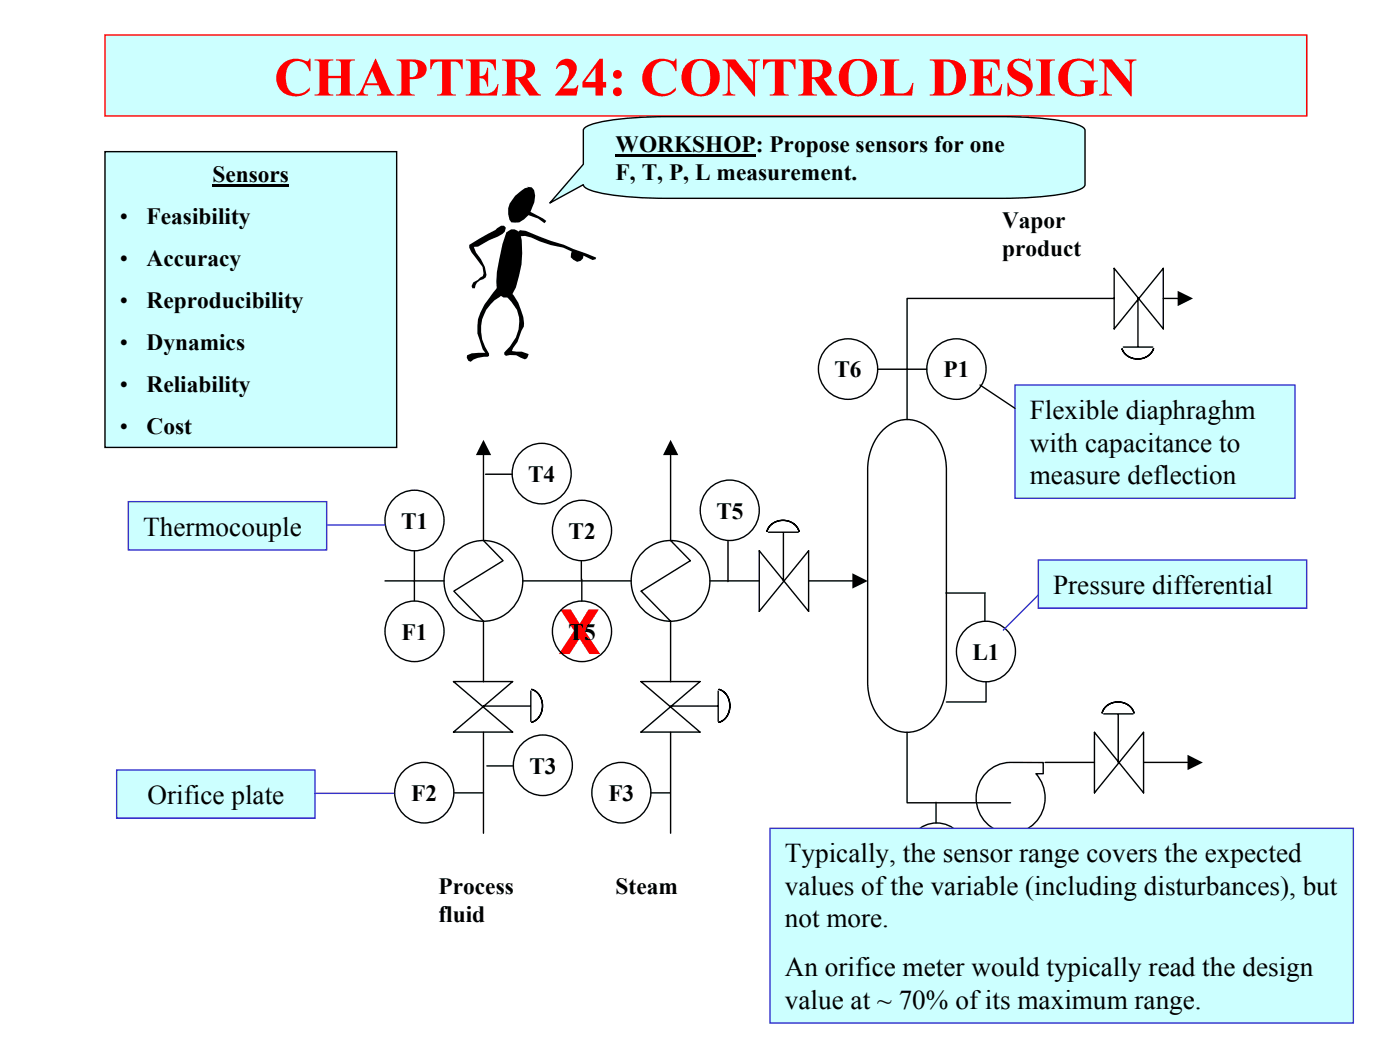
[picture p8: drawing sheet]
<svg xmlns="http://www.w3.org/2000/svg" width="254mm" height="190mm" viewBox="0 0 254 190" stroke-linecap="round" stroke-linejoin="round" font-family="sans-serif">
<path d="M19 6.3h218.1v14.7h-218.1z" fill-rule="evenodd" fill="#cff" stroke="#f00" stroke-width=".25"/>
<path d="M19 27.5h53v53.7h-53z" fill-rule="evenodd" fill="#cff" stroke="#000" stroke-width=".25"/>
<path d="M38.6 33.6h13.8" fill="none" stroke="#000" stroke-width=".4"/>
<g fill="#000">
<path d="M93.5 35.5l1.7-1.4 .7-.1-.3-.1 .9 .1 .4 .5 .2 1-.2 1.2-.7 1.7 2.3 1.2 .6 .5-.3 .4-1.2-.9-1.7-.6-.8 .8-.9 .5h-1.4a3.6 3.6 0 0 1 .7-4.8z" fill-rule="evenodd"/>
<path d="M90.3 52.1l.6 .1 .3 .4v.8l-.6 .5a6.9 6.9 0 0 0-1.9 10.3v.4l-.3 .1a4.1 4.1 0 0 0-3 .9l-.4-.1-.3-.6v-.4l.9-.4 2.5-.1-.5-.6-1-2.9a7.6 7.6 0 0 1 1.9-6.1z" fill-rule="evenodd"/>
<path d="M85.1 44.4l4.8-2.7 1-.7h.5l.4 .3-.2 .7-.5 .5-2.4 1.1-2 1.1-.7 .1 .4 1 .8 1.2 .8 1.4 .3 1.5-.2 .4-.4 .4a1.73 1.73 0 0 0-1.6 1.6h-.4l-.1-.4 .3-.7 1.7-1.1 .1-.5-.2-1.2-1.9-2.6-.5-.9z" fill-rule="evenodd"/>
<path d="M91.9 52.9h.6a8.5 8.5 0 0 1 2.4 4.6l.1 1.7-.4 .8-.7 2-.8 1.2-.2 .5 1.8 .1 1.2 .4-.3 .8-.4 .2-1.5-.7-1.2-.1-.7 .2-.3-.3v-.4a6.9 6.9 0 0 0 2.3-7.7l-2.1-2.7z" fill-rule="evenodd"/>
<path d="M91.9 42.2a1.46 1.46 0 0 1 2-.3l.5 .7a16.7 16.7 0 0 1-1.5 10.8l-.8 .6h-.7l-.9-.6-.4-.8-.1-1.4a35.9 35.9 0 0 1 1.9-9z" fill-rule="evenodd"/>
<path d="M94 41.7l1.4 .2 4.5 1.8 2.4 .7 5.9 2.3-.1 .3-.6 .2-1.6-.8-.1 .5-.5 .4-.6 .2-.7-.4-.5-.4 .2-1.1-1.5-.7a17.9 17.9 0 0 1-5.8-1.8l-1.2-.3-1.2 .1-.1-.8 .5-.4h.3z" fill-rule="evenodd"/>
</g>
<path d="M106 23.3a9.7 9.7 0 0 1 4.9-1.5l4.6-.5 5.5-.1h60.7a55.8 55.8 0 0 1 13.4 1.3 2.13 2.13 0 0 1 1.7 1.1v9.9a2.13 2.13 0 0 1-1.7 1.2 51.7 51.7 0 0 1-13.4 1.3h-60.7a55.8 55.8 0 0 1-13.4-1.3 2.13 2.13 0 0 1-1.8-1.2l-6 3.3 6-7v-6.2z" fill-rule="evenodd" fill="#cff" stroke="#000" stroke-width=".25"/>
<path d="M111.7 28.2h25.4" fill="none" stroke="#000" stroke-width=".4"/>
<path d="M160.2 78a6 6 0 0 1 9.4 .8 10.5 10.5 0 0 1 2.1 6.4v38.5a9.1 9.1 0 0 1-5.2 8.8 6.3 6.3 0 0 1-7.6-3.2 10.7 10.7 0 0 1-1.5-5.6v-38.5a10.3 10.3 0 0 1 2.8-7.2zM83 99.9a7.2 7.2 0 0 1 10.2 .8 7.2 7.2 0 0 1-.8 10.2 7.2 7.2 0 0 1-9.5-.1 7.2 7.2 0 0 1-1.2-9.4zM117 99.9a7.2 7.2 0 0 1 10.2 .8 7.2 7.2 0 0 1-.9 10.2 7.2 7.2 0 0 1-9.5-.1 7.2 7.2 0 0 1-1.1-9.4zM121.7 98.1l3.5 3.6-8.9 5.6 5.4 5.4M137.8 99.9v11l8.9-11v11zM139.4 96.6h5.4M142.1 96.7v8.7M178.9 140.2a6.2 6.2 0 0 1 4.4-1.9h6v2.1h-1.4a6.4 6.4 0 0 1 .5 8.1 6.4 6.4 0 0 1-7.9 2 6.5 6.5 0 0 1-1.6-10.3z" fill="none" stroke="#000" stroke-width=".25"/>
<path d="M140 95.1a3.2 3.2 0 0 1 5 1.3 3.1 3.1 0 0 0-2.9-2 3.1 3.1 0 0 0-3 2l.2-.5z" fill-rule="evenodd" fill="#00cc9a" stroke="#000" stroke-width=".25"/>
<path d="M87.7 98.1l3.6 3.6-9 5.6 5.4 5.4M69.8 105.4h10.8M94.8 105.4h19.7M128.8 105.4h9M146.7 105.4h8M82.3 123.7h10.7l-10.7 9.1h10.7zM87.7 128.1h8.5M96.3 125.4v5.5" fill="none" stroke="#000" stroke-width=".25"/>
<path d="M154.6 104l2.8 1.4-2.8 1.4z" fill="#000"/>
<path d="M96.5 125.1a3.2 3.2 0 0 1 1.9 3 3.2 3.2 0 0 1-1.9 2.9 3.2 3.2 0 0 0 1.9-2.9 3.2 3.2 0 0 0-1.9-3z" fill-rule="evenodd" fill="#00cc9a" stroke="#000" stroke-width=".25"/>
<path d="M87.7 112.7v11M116.3 123.7h10.7l-10.7 9.1h10.7zM121.7 128.1h8.5M130.3 125.4v5.5" fill="none" stroke="#000" stroke-width=".25"/>
<path d="M130.5 125.1a3.2 3.2 0 0 1 1.9 3 3.2 3.2 0 0 1-1.9 2.9 3.2 3.2 0 0 0 1.9-2.9 3.2 3.2 0 0 0-1.9-3z" fill-rule="evenodd" fill="#00cc9a" stroke="#000" stroke-width=".25"/>
<path d="M87.7 82.5v15.6M121.7 82.5v15.6M121.7 112.7v11M164.6 132.9v12.7h18.7M198.6 132.9v10.9l8.9-10.9v10.9zM200.2 129.5h5.4M202.9 129.6v8.7" fill="none" stroke="#000" stroke-width=".25"/>
<path d="M87.7 79.8l1.4 2.8h-2.8zM121.7 79.8l1.4 2.8h-2.8z" fill="#000"/>
<path d="M200.8 128.1a3.2 3.2 0 0 1 4.9 1.2 3.1 3.1 0 0 0-2.8-1.9 3.1 3.1 0 0 0-2.9 1.9l.1-.4z" fill-rule="evenodd" fill="#00cc9a" stroke="#000" stroke-width=".25"/>
<path d="M202.1 54.1h-37.5v22M202.1 48.7v11l9-11v11zM206.5 54.1v8.7M203.8 63h5.3M189.6 138.3h9M207.5 138.3h8" fill="none" stroke="#000" stroke-width=".25"/>
<path d="M215.5 136.9l2.7 1.4-2.7 1.4z" fill="#000"/>
<path d="M203.5 63.1a3.1 3.1 0 0 0 2.9 2 3.1 3.1 0 0 0 2.9-2 3.1 3.1 0 0 1-2.9 2 3.1 3.1 0 0 1-2.9-2z" fill-rule="evenodd" fill="#00cc9a" stroke="#000" stroke-width=".25"/>
<g fill="none" stroke="#000" stroke-width=".25">
<path d="M211.1 54.1h2.6M150.1 63.1a5.4 5.4 0 0 1 7.6 0 5.4 5.4 0 0 1 0 7.7 5.4 5.4 0 0 1-7.6 0 5.6 5.6 0 0 1 0-7.7zM159.2 67h8.9M169.7 63.1a5.4 5.4 0 0 1 7.6 0 5.4 5.4 0 0 1 0 7.7 5.4 5.4 0 0 1-7.6 0 5.6 5.6 0 0 1 0-7.7zM71.4 90.5a5.4 5.4 0 0 1 8.4 1.2 5.4 5.4 0 0 1-2.9 7.9 5.5 5.5 0 0 1-6.3-2.4 5.5 5.5 0 0 1 .8-6.7zM88.1 86h4.8M94.5 82a5.4 5.4 0 0 1 8.4 1.2 5.4 5.4 0 0 1-2.9 7.9 5.5 5.5 0 0 1-6.3-2.4 5.5 5.5 0 0 1 .8-6.7zM101.8 92.4a5.4 5.4 0 0 1 7.6 0 5.4 5.4 0 0 1 0 7.6 5.4 5.4 0 0 1-7.6 .1 5.6 5.6 0 0 1 0-7.7zM128.6 88.7a5.4 5.4 0 0 1 8.4 1.1 5.4 5.4 0 0 1-2.9 8 5.5 5.5 0 0 1-6.3-2.4 5.5 5.5 0 0 1 .8-6.7zM132.1 98.2v7.3M71.4 110.7a5.4 5.4 0 0 1 8.4 1.1 5.4 5.4 0 0 1-2.9 8 5.5 5.5 0 0 1-6.3-2.5 5.5 5.5 0 0 1 .8-6.6zM75.2 100v9"/>
<path d="M101.8 110.7a5.4 5.4 0 0 1 8.4 1.1 5.4 5.4 0 0 1-2.9 8 5.5 5.5 0 0 1-6.3-2.4 5.5 5.5 0 0 1 .8-6.7zM105.5 101.9v3.3M105.6 105.1v4M171.6 107.6h7.2M175.1 114.3a5.4 5.4 0 0 1 8.4 1.1 5.4 5.4 0 0 1-2.9 8 5.5 5.5 0 0 1-6.3-2.4 5.5 5.5 0 0 1 .8-6.7zM178.7 107.8v4.8M73.2 139.9a5.4 5.4 0 0 1 8.4 1.1 5.4 5.4 0 0 1-2.9 8 5.5 5.5 0 0 1-6.3-2.4 5.5 5.5 0 0 1 .8-6.7zM87.7 132.9v18.3M88.3 139h4.8M94.7 135a5.4 5.4 0 0 1 8.4 1.1 5.4 5.4 0 0 1-2.9 8 5.5 5.5 0 0 1-6.3-2.5 5.5 5.5 0 0 1 .8-6.6zM108.9 139.9a5.4 5.4 0 0 1 8.5 1.2 5.4 5.4 0 0 1-3 7.9 5.5 5.5 0 0 1-6.3-2.4 5.5 5.5 0 0 1 .8-6.7zM121.7 132.9v18.3"/>
<path d="M178.9 123.7v3.7h-7.2M82.5 143.8h5.2M118.1 143.8h3.5M166.1 150.9a5.4 5.4 0 0 1 7.7 .1 5.4 5.4 0 0 1 0 7.6 5.4 5.4 0 0 1-7.7 .1 5.6 5.6 0 0 1 0-7.8zM169.8 145.6v3.7"/>
</g>
<path d="M213.7 52.8l2.8 1.3-2.8 1.4z" fill="#000"/>
<path d="M188.4 101.6h48.7v8.7h-48.7z" fill-rule="evenodd" fill="#cff" stroke="#33c" stroke-width=".25"/>
<path d="M188.4 107.9l-6.4 6.4" fill="none" stroke="#33c" stroke-width=".25"/>
<path d="M21.2 139.7h35.9v8.7h-35.9z" fill-rule="evenodd" fill="#cff" stroke="#33c" stroke-width=".25"/>
<path d="M57.1 143.9h14.3" fill="none" stroke="#33c" stroke-width=".25"/>
<path d="M23.3 91h36v8.8h-36z" fill-rule="evenodd" fill="#cff" stroke="#33c" stroke-width=".25"/>
<path d="M59.3 95.2h10.5" fill="none" stroke="#33c" stroke-width=".25"/>
<path d="M184.2 69.8h50.7v20.6h-50.7z" fill-rule="evenodd" fill="#cff" stroke="#33c" stroke-width=".25"/>
<path d="M177.8 69.8l6.4 4.3" fill="none" stroke="#000" stroke-width=".25"/>
<path d="M139.7 150.3h105.8v35.3h-105.8z" fill-rule="evenodd" fill="#cff" stroke="#33c" stroke-width=".25"/>
<text font-size="11.3" fill="#f00" x="101.4" y="118.7">X</text>
<text font-size="9.9" fill="#f00" x="49.7" y="17.3">CHAPTER 24: CONTROL DESIGN</text>
<g font-size="4.9">
<text x="186.8" y="76">Flexible diaphraghm</text>
<text x="186.8" y="81.9">with capacitance to</text>
<text x="186.8" y="87.8">measure deflection</text>
<text x="26" y="97.2">Thermocouple</text>
<text x="191.1" y="107.8">Pressure differential</text>
<text x="26.8" y="145.9">Orifice plate</text>
<text x="142.4" y="156.5">Typically, the sensor range covers the expected</text>
<text x="142.4" y="162.4">values of the variable (including disturbances), but</text>
<text x="142.4" y="168.3">not more.</text>
<text x="142.4" y="177.1">An orifice meter would typically read the design</text>
<text x="142.4" y="183">value at ~ 70% of its maximum range.</text>
</g>
<g font-size="4.2">
<text x="111.7" y="27.6">WORKSHOP: Propose sensors for one</text>
<text x="38.6" y="33">Sensors</text>
<text x="111.7" y="32.6">F, T, P, L measurement.</text>
<text x="21.7" y="40.6">•</text>
<text x="26.6" y="40.6">Feasibility</text>
<text x="181.8" y="41.3">Vapor</text>
<text x="181.8" y="46.4">product</text>
<text x="21.7" y="48.2">•</text>
<text x="26.6" y="48.2">Accuracy</text>
<text x="21.7" y="55.9">•</text>
<text x="26.6" y="55.9">Reproducibility</text>
<text x="21.7" y="63.5">•</text>
<text x="26.6" y="63.5">Dynamics</text>
<text x="21.7" y="71.1">•</text>
<text x="26.6" y="71.1">Reliability</text>
<text x="151.4" y="68.5">T6</text>
<text x="171.2" y="68.5">P1</text>
<text x="21.7" y="78.8">•</text>
<text x="26.6" y="78.8">Cost</text>
<text x="95.8" y="87.4">T4</text>
<text x="72.8" y="95.9">T1</text>
<text x="130" y="94.1">T5</text>
<text x="103.1" y="97.8">T2</text>
<text x="72.9" y="116.1">F1</text>
<text x="103.1" y="116.1">T5</text>
<text x="176.4" y="119.7">L1</text>
<text x="96.1" y="140.4">T3</text>
<text x="74.6" y="145.4">F2</text>
<text x="110.4" y="145.4">F3</text>
<text x="194.5" y="155.6">Liquid</text>
<text x="167.4" y="156.3">A1</text>
<text x="194.5" y="160.7">product</text>
<text x="79.5" y="162.2">Process</text>
<text x="79.5" y="167.3">fluid</text>
<text x="111.7" y="162.2">Steam</text>
</g>
</svg>
